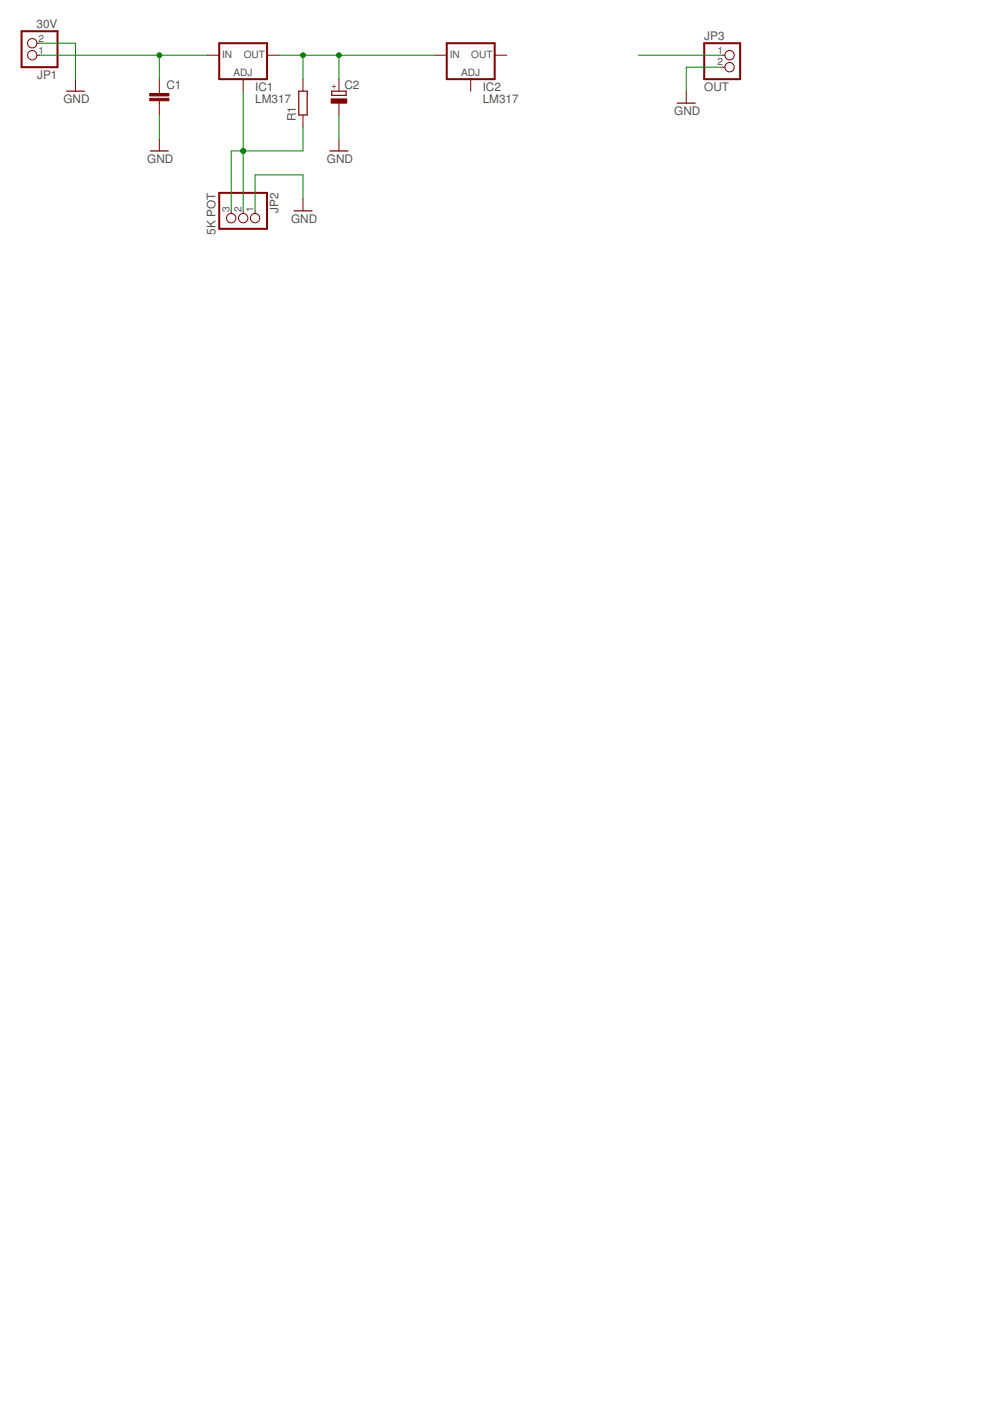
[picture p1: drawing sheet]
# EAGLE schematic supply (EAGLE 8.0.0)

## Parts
C1  100n  C-EU050-024X044  [C050-024X044]
C2  1u  CPOL-EUE2-5  [E2-5]
IC1  LM317  LM317TS  [317TS]
IC2  LM317  LM317TS  [317TS]
JP1  30V  PINHD-1X2  [1X02]
JP2  5K POT  PINHD-1X3  [1X03]
JP3  OUT  PINHD-1X2  [1X02]
R1  220R  R-EU_0204/5  [0204/5]

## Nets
GND: C1.2 C2.- JP1.2 JP2.1 JP3.2
N$2: C1.1 IC1.3(IN) JP1.1
N$3: C2.+ IC1.2(OUT) IC2.3(IN) R1.2
N$4: IC1.1(ADJ) JP2.2 JP2.3 R1.1
N$10: JP3.1
Unconnected: IC2.1(ADJ) IC2.2(OUT)
